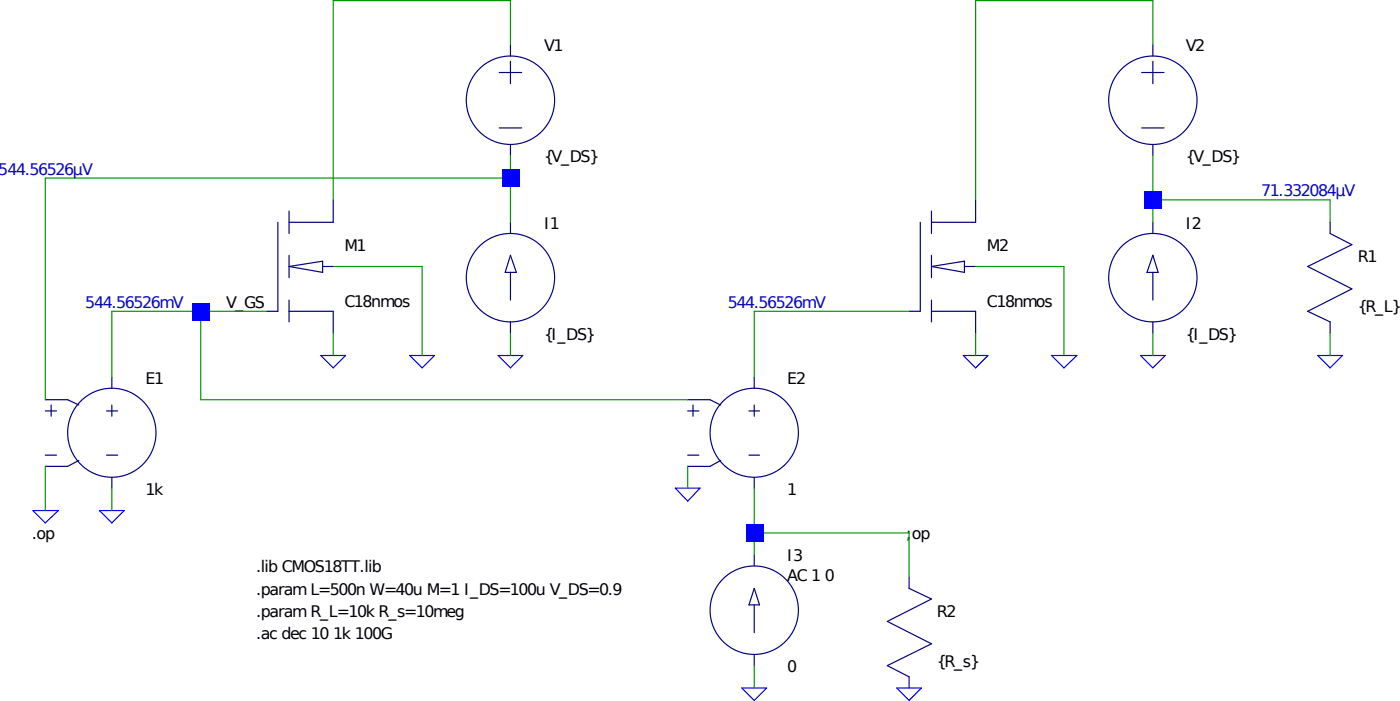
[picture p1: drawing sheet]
<svg xmlns="http://www.w3.org/2000/svg" width="201mm" height="101mm" viewBox="0 0 201 101" stroke-linecap="round" stroke-linejoin="round" font-family="sans-serif">
<g fill="none" stroke="#000080" stroke-width=".17">
<path d="M71.8 10.4h3.2M71.8 18.4h3.2M73.4 6.4v1.6M73.4 8.8v3.2M164.2 10.4h3.2M164.2 18.4h3.2M165.8 6.4v1.6M165.8 8.8v3.2M40 31.9v12.8h-1.7M41.6 38.3l4.8-.8v1.6zM41.6 30.3v3.2M41.6 36.7v3.2"/>
<path d="M46.4 38.3h1.5M47.9 28.7v3.2h-6.3M73.4 20.7v1.7M73.4 31.9v1.6M73.4 39.1v4M73.4 36.7l.8 2.4h-1.6zM132.3 31.9v12.8h-1.6M133.9 38.3l4.8-.8v1.6zM133.9 30.3v3.2M133.9 36.7v3.2M138.7 38.3h1.6M140.3 28.7v3.2h-6.4"/>
<path d="M165.8 36.7l.7 2.4h-1.6zM165.8 20.7v1.7M165.8 31.9v1.6M165.8 39.1v4M191.3 31.9v1.6l3.1 1.6-6.4 3.2 6.4 3.2-6.4 3.2 3.3 1.5v1.6M6.5 57.4h3.2l1.6 .8M6.5 59h1.6M7.4 58.2v1.6M15.3 59h1.6M16.1 54.2v1.6M16.1 58.2v1.6M41.6 44.7h6.3v3.1"/>
<path d="M41.6 43.1v3.1M73.4 46.2v1.6M98.9 57.4h3.2l1.5 .8M98.9 59h1.6M99.6 58.2v1.6M107.7 59h1.5M108.5 54.2v1.6M108.5 58.2v1.6M133.9 44.7h6.4v3.1M133.9 43.1v3.1M165.8 46.2v1.6M6.5 65.4h1.6"/>
<path d="M11.3 66.1l-1.6 .9h-3.2M15.3 65.4h1.6M16.1 68.6v1.5M98.9 65.4h1.6M103.6 66.1l-1.5 .9h-3.2M107.7 65.4h1.5M108.5 68.6v1.5M108.5 79.7v1.6M108.5 86.9v3.9M108.5 94v1.6M108.5 84.5l.7 2.4h-1.5zM130.7 82.9v1.6l3.2 1.5-6.3 3.2 6.3 3.3-6.3 3.1 3.1 1.6v1.6"/>
<circle cx="73.4" cy="14.4" r="6.4"/>
<circle cx="165.8" cy="14.4" r="6.4"/>
<circle cx="73.4" cy="39.9" r="6.4"/>
<circle cx="165.8" cy="39.9" r="6.4"/>
<circle cx="16.1" cy="62.2" r="6.4"/>
<circle cx="108.4" cy="62.2" r="6.4"/>
<circle cx="108.5" cy="87.6" r="6.4"/>
</g>
<path d="M46.1 51.1h3.6l-1.8 1.7zM58.9 51.1h3.6l-1.8 1.7zM71.6 51.1h3.6l-1.8 1.7zM138.5 51.1h3.6l-1.8 1.7zM151.2 51.1h3.6l-1.8 1.7zM164 51.1h3.5l-1.7 1.7zM189.5 51.1h3.5l-1.7 1.7zM4.7 73.3h3.7l-1.9 1.8zM14.3 73.3h3.6l-1.8 1.8zM97.1 70.1h3.6l-1.8 1.9zM106.7 98.8h3.5l-1.7 1.8zM128.9 98.8h3.6l-1.8 1.8z" fill="none" stroke="#00f" stroke-width=".17"/>
<g fill="none" stroke="#009600" stroke-width=".17">
<path d="M73.4 6.4v-6.3h-25.5v28.6M165.8 6.4v-6.3h-25.5v28.6M47.9 38.3h12.8v12.8M73.4 22.4v9.5M73.4 25.6h-66.9v31.8M140.3 38.3h12.7v12.8M165.8 22.4v9.5M165.8 28.7h25.5v3.2M28.9 44.7v12.7h70M38.3 44.7h-22.2v9.5M47.9 47.8v3.3M73.4 47.8v3.3"/>
<path d="M130.7 44.7h-22.2v9.5M140.3 47.8v3.3M165.8 47.8v3.3M191.3 47.8v3.3M6.5 67v6.3M16.1 70.1v3.2M98.9 67v3.1M108.5 70.1v9.6M108.5 76.5h22.2v6.4M108.5 95.6v3.2"/>
</g>
<g fill="#00f">
<path d="M27.7 43.5h2.4v2.5h-2.4z"/>
<path d="M72.2 24.4h2.5v2.4h-2.5z"/>
<path d="M107.3 75.4h2.4v2.4h-2.4z"/>
<path d="M164.6 27.5h2.4v2.5h-2.4z"/>
</g>
<g font-size="2.3">
<text x="78.2" y="7.4">V1</text>
<text x="170.5" y="7.4">V2</text>
<text x="78.2" y="23.3">{V_DS}</text>
<text x="170.5" y="23.3">{V_DS}</text>
<text x="78.2" y="32.9">I1</text>
<text x="170.5" y="32.9">I2</text>
<text x="49.5" y="36.1">M1</text>
<text x="141.9" y="36.1">M2</text>
<text x="195.2" y="37.6">R1</text>
<text x="32.5" y="44.2">V_GS</text>
<text x="49.5" y="44">C18nmos</text>
<text x="141.9" y="44">C18nmos</text>
<text x="195.2" y="44.8">{R_L}</text>
<text x="78.2" y="48.8">{I_DS}</text>
<text x="170.5" y="48.8">{I_DS}</text>
<text x="20.9" y="55.1">E1</text>
<text x="113.2" y="55.1">E2</text>
<text x="20.9" y="71">1k</text>
<text x="113.2" y="71">1</text>
<text x="4.6" y="77.5">.op</text>
<text x="130.3" y="77.5">;op</text>
<text x="36.8" y="82.2">.lib CMOS18TT.lib</text>
<text x="113.2" y="80.6">I3</text>
<text x="113.2" y="83.4">AC 1 0</text>
<text x="36.8" y="85.4">.param L=500n W=40u M=1 I_DS=100u V_DS=0.9</text>
<text x="36.8" y="88.6">.param R_L=10k R_s=10meg</text>
<text x="134.7" y="88.6">R2</text>
<text x="36.8" y="91.8">.ac dec 10 1k 100G</text>
<text x="134.7" y="95.8">{R_s}</text>
<text x="113.2" y="96.5">0</text>
</g>
<g font-size="2.3" fill="#0000c7">
<text x="-.2" y="25.1">544.56526µV</text>
<text x="181.3" y="28.2">71.332084µV</text>
<text x="12.3" y="44.2">544.56526mV</text>
<text x="104.6" y="44.2">544.56526mV</text>
</g>
</svg>
